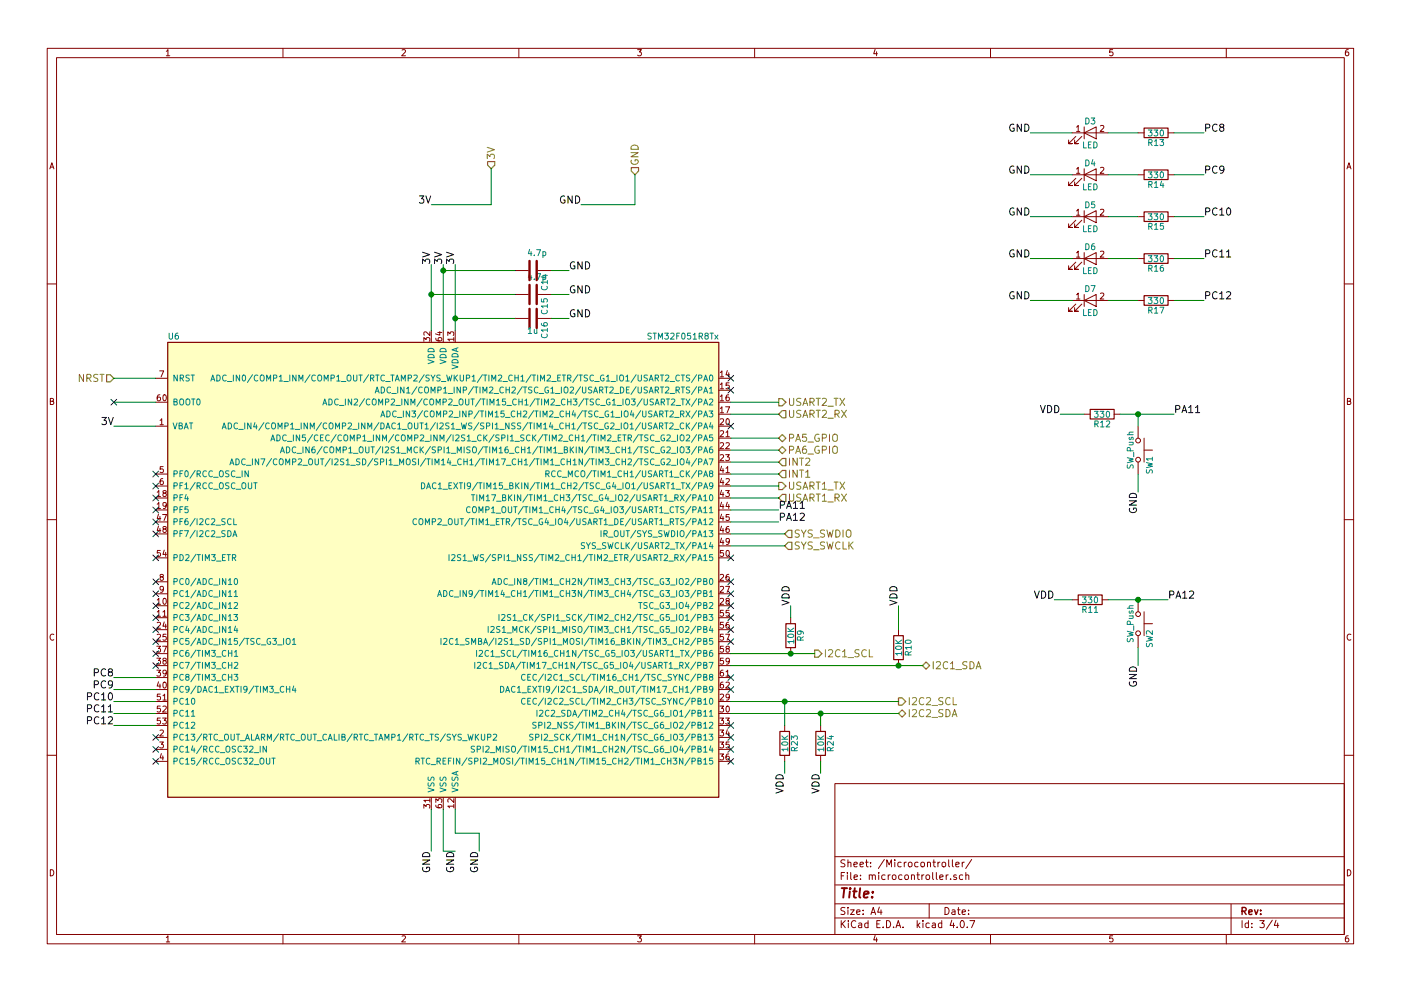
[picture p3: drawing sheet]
EESchema Schematic File Version 2
LIBS:prueba-rescue
LIBS:stm8
LIBS:stm32
LIBS:power
LIBS:device
LIBS:switches
LIBS:relays
LIBS:motors
LIBS:transistors
LIBS:conn
LIBS:linear
LIBS:regul
LIBS:74xx
LIBS:cmos4000
LIBS:adc-dac
LIBS:memory
LIBS:xilinx
LIBS:microcontrollers
LIBS:dsp
LIBS:microchip
LIBS:analog_switches
LIBS:motorola
LIBS:texas
LIBS:intel
LIBS:audio
LIBS:interface
LIBS:digital-audio
LIBS:philips
LIBS:display
LIBS:cypress
LIBS:siliconi
LIBS:opto
LIBS:atmel
LIBS:contrib
LIBS:valves
LIBS:rohm
LIBS:BU4210G-TR
LIBS:arduino
LIBS:nodemcu
LIBS:LIS3DH
LIBS:st_regul
LIBS:USB_MINI
LIBS:TFDU4101-TR3
LIBS:prueba-cache
EELAYER 25 0
EELAYER END
$Descr A4 11693 8268
encoding utf-8
Sheet 3 4
Title ""
Date ""
Rev ""
Comp ""
Comment1 ""
Comment2 ""
Comment3 ""
Comment4 ""
$EndDescr
$Comp
L STM32F051R8Tx U6
U 1 1
P 3700 4750
F 0 "U6" H 1400 6675 50  0000 L BNN
F 1 "STM32F051R8Tx" H 6000 6675 50  0000 R BNN
F 2 "QFP50P1200X1200X160-64N:QFP50P1200X1200X160-64N" H 6000 6625 50  0001 R TNN
F 3 "" H 3700 4750 50  0001 C CNN
	1    3700 4750
	1    0    0    -1  
$EndComp
Text HLabel 6500 3450 2    60   Input ~ 0
USART2_RX
Text HLabel 6500 3350 2    60   Output ~ 0
USART2_TX
Text Label 950  5650 2    60   ~ 0
PC8
Text Label 950  5750 2    60   ~ 0
PC9
Text Label 950  5850 2    60   ~ 0
PC10
Text Label 950  5950 2    60   ~ 0
PC11
Text Label 950  6050 2    60   ~ 0
PC12
$Comp
L LED D3
U 1 1
P 9100 1100
F 0 "D3" H 9100 1200 50  0000 C CNN
F 1 "LED" H 9100 1000 50  0000 C CNN
F 2 "LEDs:LED-L1T2_LUMILEDS" H 9100 1100 50  0001 C CNN
F 3 "" H 9100 1100 50  0001 C CNN
	1    9100 1100
	1    0    0    -1  
$EndComp
$Comp
L LED D4
U 1 1
P 9100 1450
F 0 "D4" H 9100 1550 50  0000 C CNN
F 1 "LED" H 9100 1350 50  0000 C CNN
F 2 "LEDs:LED-L1T2_LUMILEDS" H 9100 1450 50  0001 C CNN
F 3 "" H 9100 1450 50  0001 C CNN
	1    9100 1450
	1    0    0    -1  
$EndComp
$Comp
L LED D5
U 1 1
P 9100 1800
F 0 "D5" H 9100 1900 50  0000 C CNN
F 1 "LED" H 9100 1700 50  0000 C CNN
F 2 "LEDs:LED-L1T2_LUMILEDS" H 9100 1800 50  0001 C CNN
F 3 "" H 9100 1800 50  0001 C CNN
	1    9100 1800
	1    0    0    -1  
$EndComp
$Comp
L LED D6
U 1 1
P 9100 2150
F 0 "D6" H 9100 2250 50  0000 C CNN
F 1 "LED" H 9100 2050 50  0000 C CNN
F 2 "LEDs:LED-L1T2_LUMILEDS" H 9100 2150 50  0001 C CNN
F 3 "" H 9100 2150 50  0001 C CNN
	1    9100 2150
	1    0    0    -1  
$EndComp
$Comp
L R R13
U 1 1
P 9650 1100
F 0 "R13" V 9730 1100 50  0000 C CNN
F 1 "330" V 9650 1100 50  0000 C CNN
F 2 "Resistors_SMD:R_0201" V 9580 1100 50  0001 C CNN
F 3 "" H 9650 1100 50  0001 C CNN
	1    9650 1100
	0    1    1    0   
$EndComp
$Comp
L R R14
U 1 1
P 9650 1450
F 0 "R14" V 9730 1450 50  0000 C CNN
F 1 "330" V 9650 1450 50  0000 C CNN
F 2 "Resistors_SMD:R_0201" V 9580 1450 50  0001 C CNN
F 3 "" H 9650 1450 50  0001 C CNN
	1    9650 1450
	0    1    1    0   
$EndComp
$Comp
L R R15
U 1 1
P 9650 1800
F 0 "R15" V 9730 1800 50  0000 C CNN
F 1 "330" V 9650 1800 50  0000 C CNN
F 2 "Resistors_SMD:R_0201" V 9580 1800 50  0001 C CNN
F 3 "" H 9650 1800 50  0001 C CNN
	1    9650 1800
	0    1    1    0   
$EndComp
$Comp
L R R16
U 1 1
P 9650 2150
F 0 "R16" V 9730 2150 50  0000 C CNN
F 1 "330" V 9650 2150 50  0000 C CNN
F 2 "Resistors_SMD:R_0201" V 9580 2150 50  0001 C CNN
F 3 "" H 9650 2150 50  0001 C CNN
	1    9650 2150
	0    1    1    0   
$EndComp
$Comp
L R R17
U 1 1
P 9650 2500
F 0 "R17" V 9730 2500 50  0000 C CNN
F 1 "330" V 9650 2500 50  0000 C CNN
F 2 "Resistors_SMD:R_0201" V 9580 2500 50  0001 C CNN
F 3 "" H 9650 2500 50  0001 C CNN
	1    9650 2500
	0    1    1    0   
$EndComp
$Comp
L LED D7
U 1 1
P 9100 2500
F 0 "D7" H 9100 2600 50  0000 C CNN
F 1 "LED" H 9100 2400 50  0000 C CNN
F 2 "LEDs:LED-L1T2_LUMILEDS" H 9100 2500 50  0001 C CNN
F 3 "" H 9100 2500 50  0001 C CNN
	1    9100 2500
	1    0    0    -1  
$EndComp
Text Label 10050 1100 0    60   ~ 0
PC8
Text Label 10050 1450 0    60   ~ 0
PC9
Text Label 10050 1800 0    60   ~ 0
PC10
Text Label 10050 2150 0    60   ~ 0
PC11
Text Label 10050 2500 0    60   ~ 0
PC12
NoConn ~ 1300 6350
NoConn ~ 1300 6250
NoConn ~ 1300 6150
NoConn ~ 1300 5550
NoConn ~ 1300 5450
NoConn ~ 1300 5350
NoConn ~ 1300 5250
NoConn ~ 1300 3950
NoConn ~ 1300 4050
NoConn ~ 1300 4150
NoConn ~ 1300 4250
NoConn ~ 1300 4350
NoConn ~ 1300 4450
NoConn ~ 6100 4950
NoConn ~ 6100 5050
NoConn ~ 6100 5650
NoConn ~ 6100 5750
NoConn ~ 31550 18700
NoConn ~ 6100 6050
NoConn ~ 6100 6150
NoConn ~ 6100 6250
NoConn ~ 6100 6350
NoConn ~ 6100 3150
NoConn ~ 6100 3250
NoConn ~ 1300 4650
NoConn ~ 1300 4850
NoConn ~ 1300 4950
NoConn ~ 1300 5150
NoConn ~ 1300 5050
NoConn ~ 6100 4650
NoConn ~ 6100 5250
NoConn ~ 6100 5150
Text HLabel 4100 1400 1    60   Input ~ 0
3V
Text HLabel 950  3150 0    60   Input ~ 0
NRST
Text HLabel 6800 5450 2    60   Output ~ 0
I2C1_SCL
Text HLabel 7700 5550 2    60   BiDi ~ 0
I2C1_SDA
Text HLabel 6550 4450 2    60   Input ~ 0
SYS_SWDIO
Text HLabel 6550 4550 2    60   Input ~ 0
SYS_SWCLK
NoConn ~ 950  3350
NoConn ~ 6100 5350
Text HLabel 6500 4150 2    60   Input ~ 0
USART1_RX
Text HLabel 6500 4050 2    60   Output ~ 0
USART1_TX
NoConn ~ 6100 3550
Text HLabel 7500 5850 2    60   Output ~ 0
I2C2_SCL
Text HLabel 7500 5950 2    60   BiDi ~ 0
I2C2_SDA
Text Label 3600 7100 3    60   ~ 0
GND
Text Label 3800 7100 3    60   ~ 0
GND
Text Label 4000 7100 3    60   ~ 0
GND
Text HLabel 5300 1450 1    60   Input ~ 0
GND
Text Label 4850 1700 2    60   ~ 0
GND
Text Label 3600 1700 2    60   ~ 0
3V
Text Label 3600 2200 1    60   ~ 0
3V
Text Label 3800 2200 1    60   ~ 0
3V
$Comp
L C C15
U 1 1
P 4450 2450
F 0 "C15" H 4475 2550 50  0000 L CNN
F 1 "4.7p" V 4300 2400 50  0000 L CNN
F 2 "Capacitors_SMD:C_0201" H 4488 2300 50  0001 C CNN
F 3 "" H 4450 2450 50  0001 C CNN
	1    4450 2450
	0    1    1    0   
$EndComp
Text Label 4750 2450 0    60   ~ 0
GND
$Comp
L C C16
U 1 1
P 4450 2650
F 0 "C16" H 4475 2750 50  0000 L CNN
F 1 "1u" V 4550 2600 50  0000 L CNN
F 2 "Capacitors_SMD:C_0201" H 4488 2500 50  0001 C CNN
F 3 "" H 4450 2650 50  0001 C CNN
	1    4450 2650
	0    1    1    0   
$EndComp
Text Label 4750 2650 0    60   ~ 0
GND
Text Label 950  3550 2    60   ~ 0
3V
NoConn ~ 6100 4850
Text HLabel 6500 3950 2    60   Input ~ 0
INT1
Text Label 6500 4250 0    60   ~ 0
PA11
Text Label 6500 4350 0    60   ~ 0
PA12
$Comp
L R R12
U 1 1
P 9200 3450
F 0 "R12" V 9280 3450 50  0000 C CNN
F 1 "330" V 9200 3450 50  0000 C CNN
F 2 "Resistors_SMD:R_0201" V 9130 3450 50  0001 C CNN
F 3 "" H 9200 3450 50  0001 C CNN
	1    9200 3450
	0    1    1    0   
$EndComp
$Comp
L SW_Push SW1
U 1 1
P 9500 3750
F 0 "SW1" H 9550 3850 50  0000 L CNN
F 1 "SW_Push" H 9500 3690 50  0000 C CNN
F 2 "Buttons_Switches_SMD:Nidec_Copal_SH-7010A" H 9500 3950 50  0001 C CNN
F 3 "" H 9500 3950 50  0001 C CNN
	1    9500 3750
	0    1    1    0   
$EndComp
Text Label 8850 3450 2    60   ~ 0
VDD
Text Label 9800 3450 0    60   ~ 0
PA11
$Comp
L SW_Push SW2
U 1 1
P 9500 5200
F 0 "SW2" H 9550 5300 50  0000 L CNN
F 1 "SW_Push" H 9500 5140 50  0000 C CNN
F 2 "Buttons_Switches_SMD:Nidec_Copal_SH-7010A" H 9500 5400 50  0001 C CNN
F 3 "" H 9500 5400 50  0001 C CNN
	1    9500 5200
	0    1    1    0   
$EndComp
$Comp
L R R11
U 1 1
P 9100 5000
F 0 "R11" V 9180 5000 50  0000 C CNN
F 1 "330" V 9100 5000 50  0000 C CNN
F 2 "Resistors_SMD:R_0201" V 9030 5000 50  0001 C CNN
F 3 "" H 9100 5000 50  0001 C CNN
	1    9100 5000
	0    1    1    0   
$EndComp
Text Label 9750 5000 0    60   ~ 0
PA12
Text Label 8800 5000 2    60   ~ 0
VDD
Text Label 3700 2200 1    60   ~ 0
3V
$Comp
L C C14
U 1 1
P 4450 2250
F 0 "C14" H 4475 2350 50  0000 L CNN
F 1 "4.7p" V 4300 2200 50  0000 L CNN
F 2 "Capacitors_SMD:C_0201" H 4488 2100 50  0001 C CNN
F 3 "" H 4450 2250 50  0001 C CNN
	1    4450 2250
	0    1    1    0   
$EndComp
Text Label 4750 2250 0    60   ~ 0
GND
Text Label 8600 1100 2    60   ~ 0
GND
Text Label 8600 1450 2    60   ~ 0
GND
Text Label 8600 1800 2    60   ~ 0
GND
Text Label 8600 2150 2    60   ~ 0
GND
Text Label 8600 2500 2    60   ~ 0
GND
Text Label 9500 4100 3    60   ~ 0
GND
Text Label 9500 5550 3    60   ~ 0
GND
Text HLabel 6500 3850 2    60   Input ~ 0
INT2
Text HLabel 6500 3650 2    60   BiDi ~ 0
PA5_GPIO
Text HLabel 6500 3750 2    60   BiDi ~ 0
PA6_GPIO
$Comp
L R R9
U 1 1
P 6600 5300
F 0 "R9" V 6680 5300 50  0000 C CNN
F 1 "10K" V 6600 5300 50  0000 C CNN
F 2 "Resistors_SMD:R_0201" V 6530 5300 50  0001 C CNN
F 3 "" H 6600 5300 50  0001 C CNN
	1    6600 5300
	1    0    0    -1  
$EndComp
$Comp
L R R10
U 1 1
P 7500 5400
F 0 "R10" V 7580 5400 50  0000 C CNN
F 1 "10K" V 7500 5400 50  0000 C CNN
F 2 "Resistors_SMD:R_0201" V 7430 5400 50  0001 C CNN
F 3 "" H 7500 5400 50  0001 C CNN
	1    7500 5400
	1    0    0    -1  
$EndComp
Wire Wire Line
	1300 3150 950  3150
Wire Wire Line
	6100 3350 6500 3350
Wire Wire Line
	6100 3450 6500 3450
Wire Wire Line
	3600 2200 3600 2750
Wire Wire Line
	3800 2200 3800 2750
Wire Wire Line
	950  3350 1300 3350
Wire Wire Line
	3600 6750 3600 7100
Wire Wire Line
	3700 6750 3700 7100
Wire Wire Line
	3800 6750 3800 6950
Wire Wire Line
	1300 5650 950  5650
Wire Wire Line
	1300 5750 950  5750
Wire Wire Line
	1300 5850 950  5850
Wire Wire Line
	1300 5950 950  5950
Wire Wire Line
	1300 6050 950  6050
Wire Wire Line
	8600 1450 8950 1450
Wire Wire Line
	8600 1800 8950 1800
Wire Wire Line
	8600 2150 8950 2150
Wire Wire Line
	9250 1100 9500 1100
Wire Wire Line
	9250 1450 9500 1450
Wire Wire Line
	9250 1800 9500 1800
Wire Wire Line
	9250 2150 9500 2150
Wire Wire Line
	9800 1100 10050 1100
Wire Wire Line
	9800 1450 10050 1450
Wire Wire Line
	9800 1800 10050 1800
Wire Wire Line
	9800 2150 10050 2150
Wire Wire Line
	9250 2500 9500 2500
Wire Wire Line
	9800 2500 10050 2500
Wire Wire Line
	3700 7100 3800 7100
Wire Wire Line
	3800 6950 4000 6950
Wire Wire Line
	4000 6950 4000 7100
Wire Wire Line
	6100 5450 6800 5450
Wire Wire Line
	6100 5550 7700 5550
Wire Wire Line
	3600 1700 4100 1700
Wire Wire Line
	4100 1700 4100 1400
Wire Wire Line
	6100 4450 6550 4450
Wire Wire Line
	6100 4550 6550 4550
Wire Wire Line
	8600 2500 8950 2500
Wire Wire Line
	6100 4050 6500 4050
Wire Wire Line
	6100 4150 6500 4150
Wire Wire Line
	8600 1100 8950 1100
Wire Wire Line
	6100 5850 7500 5850
Wire Wire Line
	6100 5950 7500 5950
Wire Wire Line
	5300 1450 5300 1700
Wire Wire Line
	5300 1700 4850 1700
Wire Wire Line
	3700 2200 3700 2750
Wire Wire Line
	3600 2450 4300 2450
Connection ~ 3600 2450
Wire Wire Line
	4600 2450 4750 2450
Wire Wire Line
	3800 2650 4300 2650
Connection ~ 3800 2650
Wire Wire Line
	4600 2650 4750 2650
Wire Wire Line
	1300 3550 950  3550
Wire Wire Line
	6100 3950 6500 3950
Wire Wire Line
	6100 4250 6500 4250
Wire Wire Line
	6100 4350 6500 4350
Wire Wire Line
	9050 3450 8850 3450
Wire Wire Line
	9350 3450 9800 3450
Wire Wire Line
	9500 3450 9500 3550
Connection ~ 9500 3450
Wire Wire Line
	9500 4100 9500 3950
Wire Wire Line
	8950 5000 8800 5000
Wire Wire Line
	9250 5000 9750 5000
Connection ~ 9500 5000
Wire Wire Line
	9500 5400 9500 5550
Wire Wire Line
	4300 2250 3700 2250
Connection ~ 3700 2250
Wire Wire Line
	4600 2250 4750 2250
Wire Wire Line
	6100 3850 6500 3850
Wire Wire Line
	6100 3650 6500 3650
Wire Wire Line
	6100 3750 6500 3750
Connection ~ 6600 5450
Connection ~ 7500 5550
Wire Wire Line
	6600 5150 6600 5050
Wire Wire Line
	7500 5250 7500 5050
Text Label 7500 5050 1    60   ~ 0
VDD
Text Label 6600 5050 1    60   ~ 0
VDD
$Comp
L R R23
U 1 1
P 6550 6200
F 0 "R23" V 6630 6200 50  0000 C CNN
F 1 "10K" V 6550 6200 50  0000 C CNN
F 2 "Resistors_SMD:R_0201" V 6480 6200 50  0001 C CNN
F 3 "" H 6550 6200 50  0001 C CNN
	1    6550 6200
	1    0    0    -1  
$EndComp
$Comp
L R R24
U 1 1
P 6850 6200
F 0 "R24" V 6930 6200 50  0000 C CNN
F 1 "10K" V 6850 6200 50  0000 C CNN
F 2 "Resistors_SMD:R_0201" V 6780 6200 50  0001 C CNN
F 3 "" H 6850 6200 50  0001 C CNN
	1    6850 6200
	1    0    0    -1  
$EndComp
Wire Wire Line
	6550 6050 6550 5850
Connection ~ 6550 5850
Wire Wire Line
	6850 6050 6850 5950
Connection ~ 6850 5950
Wire Wire Line
	6550 6350 6550 6450
Wire Wire Line
	6850 6350 6850 6450
Text Label 6550 6450 3    60   ~ 0
VDD
Text Label 6850 6450 3    60   ~ 0
VDD
$EndSCHEMATC
